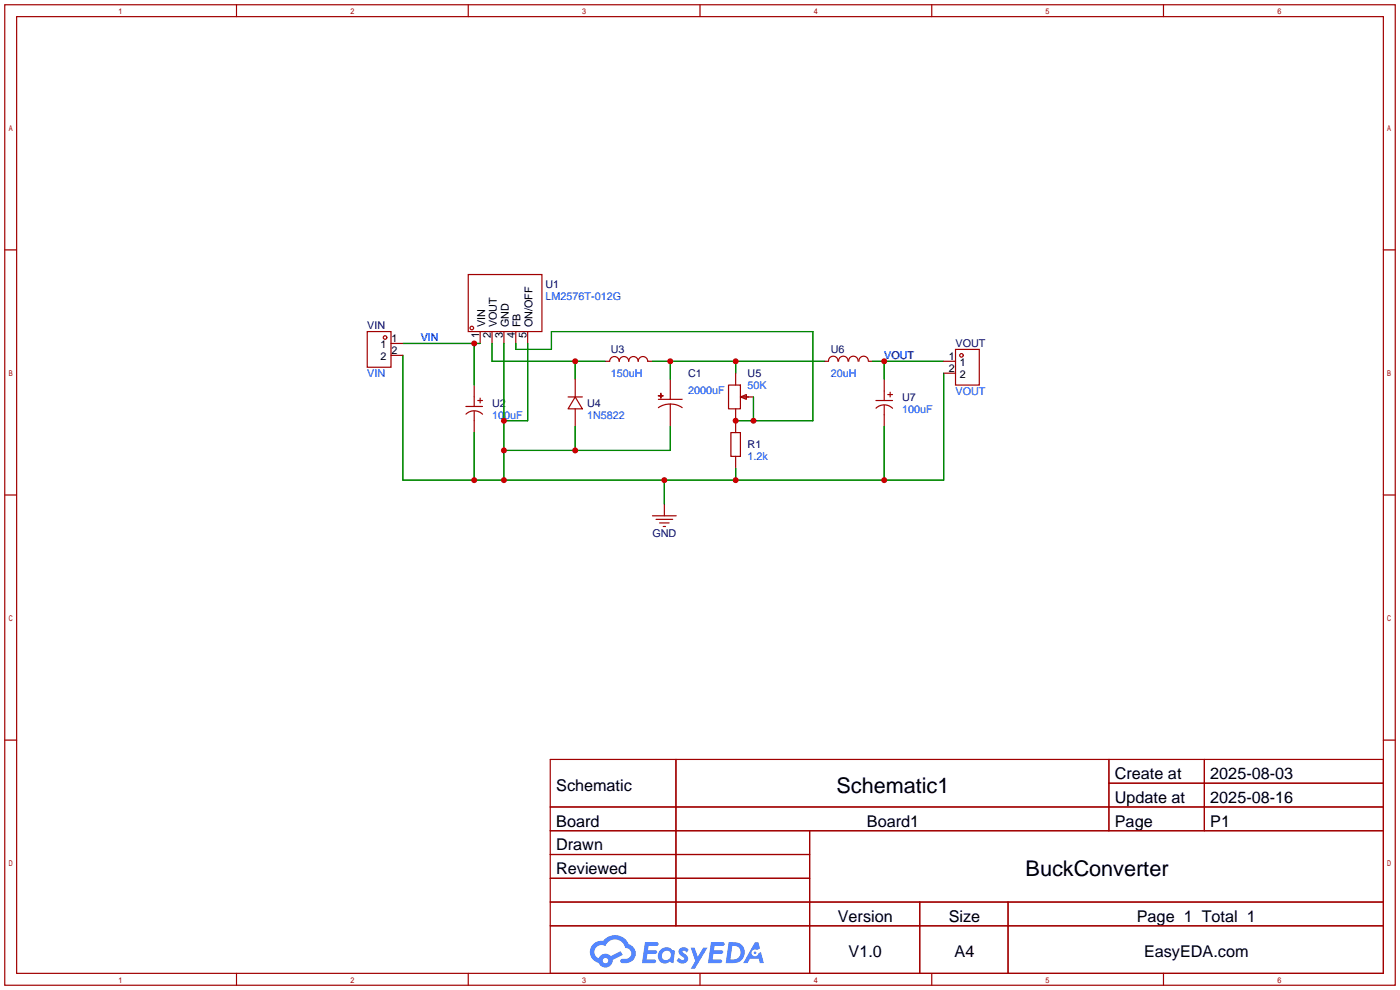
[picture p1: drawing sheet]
<svg xmlns="http://www.w3.org/2000/svg" width="299mm" height="212mm" viewBox="0 0 299 212" stroke-linecap="round" stroke-linejoin="round" font-family="sans-serif">
<g fill="none" stroke="#a10000" stroke-width=".25">
<path d="M1 1h297.2v209.6h-297.2zM3.6 3.6h292.1v204.4h-292.1zM50.5 1v2.6M100.1 1v2.6M149.6 1v2.6M199.1 1v2.6M248.7 1v2.6M1 53.4h2.6M295.7 53.4h2.5M1 105.8h2.6M295.7 105.8h2.5M1 158.2h2.6"/>
<path d="M295.7 158.2h2.5M117.6 162.3h178.1v45.7h-178.1zM117.6 172.5h178.1M117.6 177.5h178.1M144.5 162.3v35.6M173 177.5v30.5M237 162.3v15.2M237 167.4h58.7M257.4 162.3v15.2M117.6 182.6h55.4M117.6 192.8h178.1M117.6 187.7h55.4"/>
<path d="M117.6 197.9h178.1M196.6 192.8v15.2M215.4 192.8v15.2M50.5 208v2.6M100.1 208v2.6M149.6 208v2.6M199.1 208v2.6M248.7 208v2.6"/>
</g>
<g fill="#5487ff">
<path d="M145.3 202.7a1.3 1.3 0 0 1 1.9 .3l-.4 .6a.54 .54 0 0 0-.9-.2l.1 .2a1.34 1.34 0 0 1 .9 1.8 1.47 1.47 0 0 1-2.3-.1l.5-.6 .8 .5a.31 .31 0 0 0 .4-.3 .31 .31 0 0 0-.3-.4 1.12 1.12 0 0 1-.7-1.8z"/>
<path d="M147.6 202.5h.9l.6 2 1.2-2h.9l-2.7 4.6h-.9l1-1.7z"/>
<path d="M137.8 201.4h1.7a1.31 1.31 0 0 1 1.2 .2 .4 .4 0 0 1-.3 .5l-1.8 .1-.1 .9h1.6a.4 .4 0 0 1 .4 .4 .4 .4 0 0 1-.5 .4h-1.6l-.2 1.2h1.4a.46 .46 0 0 1 .5 0 .46 .46 0 0 1 .1 .5l-.4 .2h-2.6z"/>
<path d="M151.9 201.4h1.7a1.32 1.32 0 0 1 1.2 .2 .39 .39 0 0 1-.3 .5l-1.8 .1-.1 .9h1.6a.4 .4 0 0 1 .4 .4 .4 .4 0 0 1-.4 .4h-1.7l-.2 1.2h1.4a.46 .46 0 0 1 .5 0 .46 .46 0 0 1 .1 .5l-.4 .2h-2.6z"/>
<path d="M161.3 201.4h.8l.3 1.3-.6 .4a.75 .75 0 0 0-1.1 .3 .75 .75 0 0 0 .5 1 .75 .75 0 0 0 .9-.7l.5-.2 .6 2.3h-.8l-.3-.9h-1.8l-.5 .9h-1z"/>
<path d="M155.7 201.4l-.6 4.4h1.5a2.27 2.27 0 0 0 2.6-2.2 2.27 2.27 0 0 0-2.7-2.2zM156.5 202.1a1.5 1.5 0 0 1 1.8 1.6 1.5 1.5 0 0 1-1.9 1.4h-.3z"/>
<path d="M141.2 203a1.6 1.6 0 0 0-.3 2.3 1.6 1.6 0 0 0 2.3 .2l.7 .3 .3-2.4-.1-.3-.5-.1a1.58 1.58 0 0 0-2.4 0zM141.8 203.5a.98 .98 0 0 1 1.6 .4 .98 .98 0 0 1-1.1 1.3 .94 .94 0 0 1-.9-.7 .94 .94 0 0 1 .4-1z"/>
<path d="M126.8 201.8a2.37 2.37 0 0 0 1.1 4 1.54 1.54 0 0 0 1.8 1 1.54 1.54 0 0 0 1.2-1.6l2.2-1.1-.5-.8-2 1a1.57 1.57 0 0 0-2.7 .5 1.5 1.5 0 0 1-.7-2.1 1.5 1.5 0 0 1 2.2-.5 2.23 2.23 0 0 1 2.3-1.4 2.23 2.23 0 0 1 2 1.8 1.16 1.16 0 0 1 1.2 1.1 1.16 1.16 0 0 1-1.1 1.2h-.7a.47 .47 0 0 0-.5 .4 .47 .47 0 0 0 .4 .5 2.17 2.17 0 0 0 2.5-.9 2.17 2.17 0 0 0-.3-2.7l-.8-.4a3.2 3.2 0 0 0-5.5-.7l-1.1 .1zM128.8 205.3a.6 .6 0 0 1 1.2 0 .6 .6 0 0 1-1.2 0z"/>
<circle cx="161.4" cy="203.6" r=".28"/>
</g>
<g fill="none" stroke="#a10000" stroke-width=".25">
<path d="M100.1 58.7h15.7v12.2h-15.7zM78.5 70.9h5.1v7.6h-5.1zM83.6 73.4h2.5M83.6 75.9h2.5M102.6 70.9v2.5M105.2 70.9v2.5M107.7 70.9v2.5M110.2 70.9v2.5M112.8 70.9v2.5M129.3 77.2h1a1.02 1.02 0 0 1 1-1 1.02 1.02 0 0 1 1 1 1.02 1.02 0 0 1 1-1 1.02 1.02 0 0 1 1.1 1 1.02 1.02 0 0 1 1-1 1.02 1.02 0 0 1 1 1 1.02 1.02 0 0 1 1-1 1.02 1.02 0 0 1 1 1h1M157.2 79.8v2.5M176.3 77.2h.7"/>
<path d="M177.1 77.2a1.01 1.01 0 0 1 1-1.1 1.01 1.01 0 0 1 1 1.1M179.2 77.2a1.01 1.01 0 0 1 1-1.1 1.01 1.01 0 0 1 1 1.1M181.4 77.2a1.01 1.01 0 0 1 1-1.1 1.01 1.01 0 0 1 1 1.1M183.6 77.2a1.01 1.01 0 0 1 1-1.1 1.01 1.01 0 0 1 1 1.1M185.7 77.2h.7M201.7 77.2h2.5M201.7 79.8h2.5M204.2 74.7h5.1v7.6h-5.1zM99.6 86.9h3.5M99.6 88.5a2.54 2.54 0 0 1 3.5 0M101.3 82.3v4.6M101.3 87.9v4.6"/>
<path d="M102.1 85.6h1M102.6 85.1v1M121.4 84.8h3.1M122.9 84.8l1.6 2.6h-3.1zM122.9 81v3.8M122.9 87.4v3.8M140.7 84.6h1zM140.7 85.3h5.1M141.2 84.1v1zM143.3 86.4l1.5 .2 1 .5M143.3 86.4l-1.1 .1-1.5 .6M143.3 81v4.3"/>
<path d="M143.3 86.4v4.8M155.7 82.3h2.5v5.1h-2.5zM156.2 92.5h2v5h-2zM157.2 87.4v5.1M157.2 97.5v2.6M158.2 84.8l1.3-.5v1zM158.5 84.8h2.5M187.2 85.6h3.6M187.2 87.2a2.54 2.54 0 0 1 3.6 .1M189 81v4.6M189 86.6v4.6M189.7 84.3h1.1"/>
<path d="M190.2 83.8v1M139.4 110.2h5.1M140.2 111h3.6M141 111.8h2M141.7 112.5h.5M142 107.7v2.5"/>
<circle cx="82.3" cy="72.1" r=".38"/>
<circle cx="100.8" cy="70.1" r=".38"/>
<circle cx="205.5" cy="75.9" r=".38"/>
</g>
<g fill="none" stroke="#008700" stroke-width=".25">
<path d="M86.1 73.4h16.5M86.1 75.9v26.7h115.6v-22.8M101.3 73.4v8.9M105.2 73.4v3.8h24.1M107.7 73.4v29.2M110.2 73.4v1.3h7.7v-3.8h55.8v19h-16.5M112.8 73.4v16.5h-5.1M122.9 77.2v3.8M139.4 77.2h36.9M143.3 77.2v3.8M157.2 77.2v2.6M186.4 77.2h15.3"/>
<path d="M189 77.2v3.8M101.3 92.5v10.1M122.9 91.2v5.1M143.3 91.2v5.1h-35.6M161 84.8v5.1M189 91.2v11.4M142 102.6v5.1M157.2 100.1v2.5"/>
</g>
<g fill="#c00">
<circle cx="101.3" cy="73.4" r=".63"/>
<circle cx="122.9" cy="77.2" r=".63"/>
<circle cx="143.3" cy="77.2" r=".63"/>
<circle cx="157.2" cy="77.2" r=".63"/>
<circle cx="189" cy="77.2" r=".63"/>
<circle cx="161" cy="89.9" r=".63"/>
<circle cx="157.2" cy="89.9" r=".63"/>
<circle cx="107.7" cy="89.9" r=".63"/>
<circle cx="107.7" cy="96.3" r=".63"/>
<circle cx="122.9" cy="96.3" r=".63"/>
<circle cx="107.7" cy="102.6" r=".63"/>
<circle cx="142" cy="102.6" r=".63"/>
<circle cx="157.2" cy="102.6" r=".63"/>
<circle cx="189" cy="102.6" r=".63"/>
<circle cx="101.3" cy="102.6" r=".63"/>
</g>
<g font-size="4.6">
<text x="178.8" y="169.4">Schematic1</text>
<text x="219.2" y="187.2">BuckConverter</text>
</g>
<g font-size="3.5">
<text x="238.3" y="166.5">Create at</text>
<text x="258.7" y="166.5">2025-08-03</text>
<text x="118.9" y="169.1">Schematic</text>
<text x="238.3" y="171.6">Update at</text>
<text x="258.7" y="171.6">2025-08-16</text>
<text x="118.9" y="176.7">Board</text>
<text x="185.3" y="176.7">Board1</text>
<text x="238.3" y="176.7">Page</text>
<text x="258.7" y="176.7">P1</text>
<text x="118.9" y="181.8">Drawn</text>
<text x="118.9" y="186.8">Reviewed</text>
<text x="179.1" y="197">Version</text>
<text x="202.8" y="197">Size</text>
<text x="243" y="197">Page 1 Total 1</text>
<text x="181.4" y="204.6">V1.0</text>
<text x="204" y="204.6">A4</text>
<text x="244.5" y="204.6">EasyEDA.com</text>
</g>
<g font-size="2.3" fill="#000080">
<text x="116.6" y="61.5">U1</text>
<text x="78.5" y="70.4">VIN</text>
<text x="130.6" y="75.5">U3</text>
<text x="177.5" y="75.5">U6</text>
<text x="204.2" y="74.2">VOUT</text>
<text x="147.1" y="80.6">C1</text>
<text x="159.8" y="80.6">U5</text>
<text x="105.2" y="86.9">U2</text>
<text x="125.5" y="86.9">U4</text>
<text x="192.8" y="85.6">U7</text>
<text x="159.8" y="95.8">R1</text>
<text x="139.4" y="114.9">GND</text>
</g>
<g font-size="2.3" fill="#00f">
<text x="116.6" y="64.1">LM2576T-012G</text>
<text x="89.9" y="72.9">VIN</text>
<text x="189" y="76.8">VOUT</text>
<text x="78.5" y="80.6">VIN</text>
<text x="130.6" y="80.6">150uH</text>
<text x="159.8" y="83.1">50K</text>
<text x="177.5" y="80.6">20uH</text>
<text x="105.2" y="89.5">100uF</text>
<text x="125.5" y="89.5">1N5822</text>
<text x="147.1" y="84.1">2000uF</text>
<text x="192.8" y="88.2">100uF</text>
<text x="204.2" y="84.4">VOUT</text>
<text x="159.8" y="98.3">1.2k</text>
</g>
<g font-size="2.3">
<text x="103.7" y="69.9" transform="rotate(-90 103.7 69.9)">VIN</text>
<text x="106.2" y="69.9" transform="rotate(-90 106.2 69.9)">VOUT</text>
<text x="108.7" y="69.9" transform="rotate(-90 108.7 69.9)">GND</text>
<text x="111.3" y="69.9" transform="rotate(-90 111.3 69.9)">FB</text>
<text x="113.8" y="69.9" transform="rotate(-90 113.8 69.9)">ON/OFF</text>
<text x="81.3" y="74.4">1</text>
<text x="81.3" y="77">2</text>
<text x="83.7" y="73.2">1</text>
<text x="83.7" y="75.7">2</text>
<text x="102.4" y="72.3" transform="rotate(-90 102.4 72.3)">1</text>
<text x="104.9" y="72.3" transform="rotate(-90 104.9 72.3)">2</text>
<text x="107.5" y="72.3" transform="rotate(-90 107.5 72.3)">3</text>
<text x="110" y="72.3" transform="rotate(-90 110 72.3)">4</text>
<text x="112.5" y="72.3" transform="rotate(-90 112.5 72.3)">5</text>
<text x="202.8" y="77">1</text>
<text x="202.8" y="79.5">2</text>
<text x="205.2" y="78.3">1</text>
<text x="205.2" y="80.8">2</text>
</g>
</svg>
